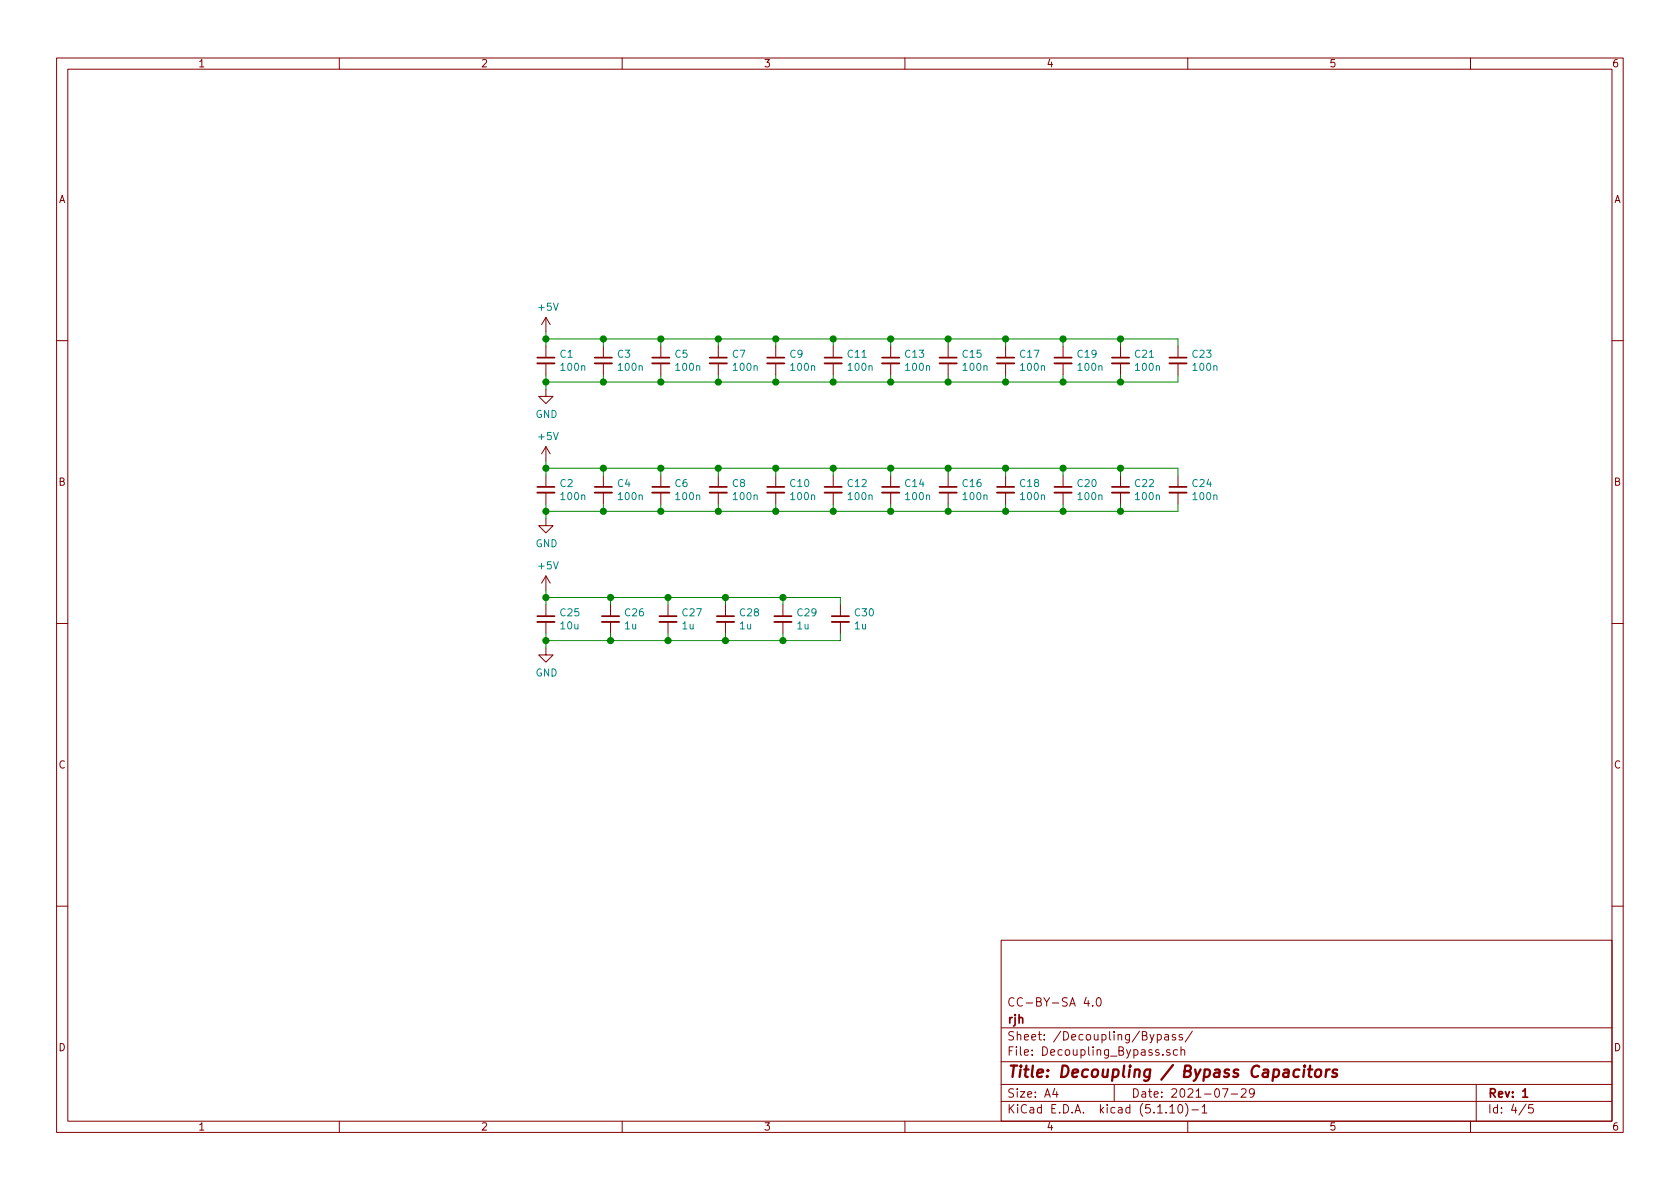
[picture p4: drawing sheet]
EESchema Schematic File Version 4
EELAYER 30 0
EELAYER END
$Descr A4 11693 8268
encoding utf-8
Sheet 4 5
Title "Decoupling / Bypass Capacitors"
Date "2021-07-29"
Rev "1"
Comp "rjh"
Comment1 "CC-BY-SA 4.0"
Comment2 ""
Comment3 ""
Comment4 ""
$EndDescr
$Comp
L Device:C_Small C1
U 1 1
P 3800 2500
F 0 "C1" H 3892 2546 50  0000 L CNN
F 1 "100n" H 3892 2455 50  0000 L CNN
F 2 "Capacitor_SMD:C_0805_2012Metric" H 3800 2500 50  0001 C CNN
F 3 "~" H 3800 2500 50  0001 C CNN
	1    3800 2500
	1    0    0    -1  
$EndComp
$Comp
L Device:C_Small C3
U 1 1
P 4200 2500
F 0 "C3" H 4292 2546 50  0000 L CNN
F 1 "100n" H 4292 2455 50  0000 L CNN
F 2 "Capacitor_SMD:C_0805_2012Metric" H 4200 2500 50  0001 C CNN
F 3 "~" H 4200 2500 50  0001 C CNN
	1    4200 2500
	1    0    0    -1  
$EndComp
$Comp
L Device:C_Small C5
U 1 1
P 4600 2500
F 0 "C5" H 4692 2546 50  0000 L CNN
F 1 "100n" H 4692 2455 50  0000 L CNN
F 2 "Capacitor_SMD:C_0805_2012Metric" H 4600 2500 50  0001 C CNN
F 3 "~" H 4600 2500 50  0001 C CNN
	1    4600 2500
	1    0    0    -1  
$EndComp
$Comp
L Device:C_Small C7
U 1 1
P 5000 2500
F 0 "C7" H 5092 2546 50  0000 L CNN
F 1 "100n" H 5092 2455 50  0000 L CNN
F 2 "Capacitor_SMD:C_0805_2012Metric" H 5000 2500 50  0001 C CNN
F 3 "~" H 5000 2500 50  0001 C CNN
	1    5000 2500
	1    0    0    -1  
$EndComp
$Comp
L Device:C_Small C9
U 1 1
P 5400 2500
F 0 "C9" H 5492 2546 50  0000 L CNN
F 1 "100n" H 5492 2455 50  0000 L CNN
F 2 "Capacitor_SMD:C_0805_2012Metric" H 5400 2500 50  0001 C CNN
F 3 "~" H 5400 2500 50  0001 C CNN
	1    5400 2500
	1    0    0    -1  
$EndComp
$Comp
L Device:C_Small C11
U 1 1
P 5800 2500
F 0 "C11" H 5892 2546 50  0000 L CNN
F 1 "100n" H 5892 2455 50  0000 L CNN
F 2 "Capacitor_SMD:C_0805_2012Metric" H 5800 2500 50  0001 C CNN
F 3 "~" H 5800 2500 50  0001 C CNN
	1    5800 2500
	1    0    0    -1  
$EndComp
$Comp
L Device:C_Small C13
U 1 1
P 6200 2500
F 0 "C13" H 6292 2546 50  0000 L CNN
F 1 "100n" H 6292 2455 50  0000 L CNN
F 2 "Capacitor_SMD:C_0805_2012Metric" H 6200 2500 50  0001 C CNN
F 3 "~" H 6200 2500 50  0001 C CNN
	1    6200 2500
	1    0    0    -1  
$EndComp
$Comp
L Device:C_Small C15
U 1 1
P 6600 2500
F 0 "C15" H 6692 2546 50  0000 L CNN
F 1 "100n" H 6692 2455 50  0000 L CNN
F 2 "Capacitor_SMD:C_0805_2012Metric" H 6600 2500 50  0001 C CNN
F 3 "~" H 6600 2500 50  0001 C CNN
	1    6600 2500
	1    0    0    -1  
$EndComp
$Comp
L Device:C_Small C17
U 1 1
P 7000 2500
F 0 "C17" H 7092 2546 50  0000 L CNN
F 1 "100n" H 7092 2455 50  0000 L CNN
F 2 "Capacitor_SMD:C_0805_2012Metric" H 7000 2500 50  0001 C CNN
F 3 "~" H 7000 2500 50  0001 C CNN
	1    7000 2500
	1    0    0    -1  
$EndComp
Wire Wire Line
	7000 2400 7000 2350
Wire Wire Line
	7000 2350 6600 2350
Wire Wire Line
	3800 2350 3800 2400
Wire Wire Line
	4200 2400 4200 2350
Connection ~ 4200 2350
Wire Wire Line
	4200 2350 3800 2350
Wire Wire Line
	4600 2400 4600 2350
Connection ~ 4600 2350
Wire Wire Line
	4600 2350 4200 2350
Wire Wire Line
	5000 2400 5000 2350
Connection ~ 5000 2350
Wire Wire Line
	5000 2350 4600 2350
Wire Wire Line
	5400 2400 5400 2350
Connection ~ 5400 2350
Wire Wire Line
	5400 2350 5000 2350
Wire Wire Line
	5800 2400 5800 2350
Connection ~ 5800 2350
Wire Wire Line
	5800 2350 5400 2350
Wire Wire Line
	6200 2400 6200 2350
Connection ~ 6200 2350
Wire Wire Line
	6200 2350 5800 2350
Wire Wire Line
	6600 2400 6600 2350
Connection ~ 6600 2350
Wire Wire Line
	6600 2350 6200 2350
Wire Wire Line
	3800 2600 3800 2650
Wire Wire Line
	3800 2650 4200 2650
Wire Wire Line
	7000 2650 7000 2600
Wire Wire Line
	6600 2600 6600 2650
Connection ~ 6600 2650
Wire Wire Line
	6600 2650 7000 2650
Wire Wire Line
	6200 2600 6200 2650
Connection ~ 6200 2650
Wire Wire Line
	6200 2650 6600 2650
Wire Wire Line
	5800 2600 5800 2650
Connection ~ 5800 2650
Wire Wire Line
	5800 2650 6200 2650
Wire Wire Line
	5400 2600 5400 2650
Connection ~ 5400 2650
Wire Wire Line
	5400 2650 5800 2650
Wire Wire Line
	5000 2600 5000 2650
Connection ~ 5000 2650
Wire Wire Line
	5000 2650 5400 2650
Wire Wire Line
	4600 2600 4600 2650
Connection ~ 4600 2650
Wire Wire Line
	4600 2650 5000 2650
Wire Wire Line
	4200 2600 4200 2650
Connection ~ 4200 2650
Wire Wire Line
	4200 2650 4600 2650
$Comp
L power:+5V #PWR050
U 1 1
P 3800 2300
F 0 "#PWR050" H 3800 2150 50  0001 C CNN
F 1 "+5V" H 3815 2473 50  0000 C CNN
F 2 "" H 3800 2300 50  0001 C CNN
F 3 "" H 3800 2300 50  0001 C CNN
	1    3800 2300
	1    0    0    -1  
$EndComp
$Comp
L power:GND #PWR051
U 1 1
P 3800 2700
F 0 "#PWR051" H 3800 2450 50  0001 C CNN
F 1 "GND" H 3805 2527 50  0000 C CNN
F 2 "" H 3800 2700 50  0001 C CNN
F 3 "" H 3800 2700 50  0001 C CNN
	1    3800 2700
	1    0    0    -1  
$EndComp
Wire Wire Line
	3800 2300 3800 2350
Connection ~ 3800 2350
Wire Wire Line
	3800 2650 3800 2700
Connection ~ 3800 2650
$Comp
L Device:C_Small C2
U 1 1
P 3800 3400
F 0 "C2" H 3892 3446 50  0000 L CNN
F 1 "100n" H 3892 3355 50  0000 L CNN
F 2 "Capacitor_SMD:C_0805_2012Metric" H 3800 3400 50  0001 C CNN
F 3 "~" H 3800 3400 50  0001 C CNN
	1    3800 3400
	1    0    0    -1  
$EndComp
$Comp
L Device:C_Small C4
U 1 1
P 4200 3400
F 0 "C4" H 4292 3446 50  0000 L CNN
F 1 "100n" H 4292 3355 50  0000 L CNN
F 2 "Capacitor_SMD:C_0805_2012Metric" H 4200 3400 50  0001 C CNN
F 3 "~" H 4200 3400 50  0001 C CNN
	1    4200 3400
	1    0    0    -1  
$EndComp
$Comp
L Device:C_Small C6
U 1 1
P 4600 3400
F 0 "C6" H 4692 3446 50  0000 L CNN
F 1 "100n" H 4692 3355 50  0000 L CNN
F 2 "Capacitor_SMD:C_0805_2012Metric" H 4600 3400 50  0001 C CNN
F 3 "~" H 4600 3400 50  0001 C CNN
	1    4600 3400
	1    0    0    -1  
$EndComp
$Comp
L Device:C_Small C8
U 1 1
P 5000 3400
F 0 "C8" H 5092 3446 50  0000 L CNN
F 1 "100n" H 5092 3355 50  0000 L CNN
F 2 "Capacitor_SMD:C_0805_2012Metric" H 5000 3400 50  0001 C CNN
F 3 "~" H 5000 3400 50  0001 C CNN
	1    5000 3400
	1    0    0    -1  
$EndComp
$Comp
L Device:C_Small C10
U 1 1
P 5400 3400
F 0 "C10" H 5492 3446 50  0000 L CNN
F 1 "100n" H 5492 3355 50  0000 L CNN
F 2 "Capacitor_SMD:C_0805_2012Metric" H 5400 3400 50  0001 C CNN
F 3 "~" H 5400 3400 50  0001 C CNN
	1    5400 3400
	1    0    0    -1  
$EndComp
$Comp
L Device:C_Small C12
U 1 1
P 5800 3400
F 0 "C12" H 5892 3446 50  0000 L CNN
F 1 "100n" H 5892 3355 50  0000 L CNN
F 2 "Capacitor_SMD:C_0805_2012Metric" H 5800 3400 50  0001 C CNN
F 3 "~" H 5800 3400 50  0001 C CNN
	1    5800 3400
	1    0    0    -1  
$EndComp
$Comp
L Device:C_Small C14
U 1 1
P 6200 3400
F 0 "C14" H 6292 3446 50  0000 L CNN
F 1 "100n" H 6292 3355 50  0000 L CNN
F 2 "Capacitor_SMD:C_0805_2012Metric" H 6200 3400 50  0001 C CNN
F 3 "~" H 6200 3400 50  0001 C CNN
	1    6200 3400
	1    0    0    -1  
$EndComp
$Comp
L Device:C_Small C16
U 1 1
P 6600 3400
F 0 "C16" H 6692 3446 50  0000 L CNN
F 1 "100n" H 6692 3355 50  0000 L CNN
F 2 "Capacitor_SMD:C_0805_2012Metric" H 6600 3400 50  0001 C CNN
F 3 "~" H 6600 3400 50  0001 C CNN
	1    6600 3400
	1    0    0    -1  
$EndComp
$Comp
L Device:C_Small C18
U 1 1
P 7000 3400
F 0 "C18" H 7092 3446 50  0000 L CNN
F 1 "100n" H 7092 3355 50  0000 L CNN
F 2 "Capacitor_SMD:C_0805_2012Metric" H 7000 3400 50  0001 C CNN
F 3 "~" H 7000 3400 50  0001 C CNN
	1    7000 3400
	1    0    0    -1  
$EndComp
Wire Wire Line
	7000 3300 7000 3250
Wire Wire Line
	7000 3250 6600 3250
Wire Wire Line
	3800 3250 3800 3300
Wire Wire Line
	4200 3300 4200 3250
Connection ~ 4200 3250
Wire Wire Line
	4200 3250 3800 3250
Wire Wire Line
	4600 3300 4600 3250
Connection ~ 4600 3250
Wire Wire Line
	4600 3250 4200 3250
Wire Wire Line
	5000 3300 5000 3250
Connection ~ 5000 3250
Wire Wire Line
	5000 3250 4600 3250
Wire Wire Line
	5400 3300 5400 3250
Connection ~ 5400 3250
Wire Wire Line
	5400 3250 5000 3250
Wire Wire Line
	5800 3300 5800 3250
Connection ~ 5800 3250
Wire Wire Line
	5800 3250 5400 3250
Wire Wire Line
	6200 3300 6200 3250
Connection ~ 6200 3250
Wire Wire Line
	6200 3250 5800 3250
Wire Wire Line
	6600 3300 6600 3250
Connection ~ 6600 3250
Wire Wire Line
	6600 3250 6200 3250
Wire Wire Line
	3800 3500 3800 3550
Wire Wire Line
	3800 3550 4200 3550
Wire Wire Line
	7000 3550 7000 3500
Wire Wire Line
	6600 3500 6600 3550
Connection ~ 6600 3550
Wire Wire Line
	6600 3550 7000 3550
Wire Wire Line
	6200 3500 6200 3550
Connection ~ 6200 3550
Wire Wire Line
	6200 3550 6600 3550
Wire Wire Line
	5800 3500 5800 3550
Connection ~ 5800 3550
Wire Wire Line
	5800 3550 6200 3550
Wire Wire Line
	5400 3500 5400 3550
Connection ~ 5400 3550
Wire Wire Line
	5400 3550 5800 3550
Wire Wire Line
	5000 3500 5000 3550
Connection ~ 5000 3550
Wire Wire Line
	5000 3550 5400 3550
Wire Wire Line
	4600 3500 4600 3550
Connection ~ 4600 3550
Wire Wire Line
	4600 3550 5000 3550
Wire Wire Line
	4200 3500 4200 3550
Connection ~ 4200 3550
Wire Wire Line
	4200 3550 4600 3550
$Comp
L power:+5V #PWR052
U 1 1
P 3800 3200
F 0 "#PWR052" H 3800 3050 50  0001 C CNN
F 1 "+5V" H 3815 3373 50  0000 C CNN
F 2 "" H 3800 3200 50  0001 C CNN
F 3 "" H 3800 3200 50  0001 C CNN
	1    3800 3200
	1    0    0    -1  
$EndComp
$Comp
L power:GND #PWR053
U 1 1
P 3800 3600
F 0 "#PWR053" H 3800 3350 50  0001 C CNN
F 1 "GND" H 3805 3427 50  0000 C CNN
F 2 "" H 3800 3600 50  0001 C CNN
F 3 "" H 3800 3600 50  0001 C CNN
	1    3800 3600
	1    0    0    -1  
$EndComp
Wire Wire Line
	3800 3200 3800 3250
Connection ~ 3800 3250
Wire Wire Line
	3800 3550 3800 3600
Connection ~ 3800 3550
$Comp
L Device:C_Small C19
U 1 1
P 7400 2500
F 0 "C19" H 7492 2546 50  0000 L CNN
F 1 "100n" H 7492 2455 50  0000 L CNN
F 2 "Capacitor_SMD:C_0805_2012Metric" H 7400 2500 50  0001 C CNN
F 3 "~" H 7400 2500 50  0001 C CNN
	1    7400 2500
	1    0    0    -1  
$EndComp
$Comp
L Device:C_Small C20
U 1 1
P 7400 3400
F 0 "C20" H 7492 3446 50  0000 L CNN
F 1 "100n" H 7492 3355 50  0000 L CNN
F 2 "Capacitor_SMD:C_0805_2012Metric" H 7400 3400 50  0001 C CNN
F 3 "~" H 7400 3400 50  0001 C CNN
	1    7400 3400
	1    0    0    -1  
$EndComp
Wire Wire Line
	7000 2350 7400 2350
Wire Wire Line
	7400 2350 7400 2400
Connection ~ 7000 2350
Wire Wire Line
	7400 2600 7400 2650
Wire Wire Line
	7400 2650 7000 2650
Connection ~ 7000 2650
Wire Wire Line
	7000 3250 7400 3250
Wire Wire Line
	7400 3250 7400 3300
Connection ~ 7000 3250
Wire Wire Line
	7400 3500 7400 3550
Wire Wire Line
	7400 3550 7000 3550
Connection ~ 7000 3550
$Comp
L Device:C_Small C21
U 1 1
P 7800 2500
F 0 "C21" H 7892 2546 50  0000 L CNN
F 1 "100n" H 7892 2455 50  0000 L CNN
F 2 "Capacitor_SMD:C_0805_2012Metric" H 7800 2500 50  0001 C CNN
F 3 "~" H 7800 2500 50  0001 C CNN
	1    7800 2500
	1    0    0    -1  
$EndComp
$Comp
L Device:C_Small C22
U 1 1
P 7800 3400
F 0 "C22" H 7892 3446 50  0000 L CNN
F 1 "100n" H 7892 3355 50  0000 L CNN
F 2 "Capacitor_SMD:C_0805_2012Metric" H 7800 3400 50  0001 C CNN
F 3 "~" H 7800 3400 50  0001 C CNN
	1    7800 3400
	1    0    0    -1  
$EndComp
Wire Wire Line
	7400 2350 7800 2350
Wire Wire Line
	7800 2350 7800 2400
Connection ~ 7400 2350
Wire Wire Line
	7400 2650 7800 2650
Wire Wire Line
	7800 2650 7800 2600
Connection ~ 7400 2650
Wire Wire Line
	7400 3250 7800 3250
Wire Wire Line
	7800 3250 7800 3300
Connection ~ 7400 3250
Wire Wire Line
	7800 3550 7800 3500
Connection ~ 7400 3550
$Comp
L Device:C_Small C23
U 1 1
P 8200 2500
F 0 "C23" H 8292 2546 50  0000 L CNN
F 1 "100n" H 8292 2455 50  0000 L CNN
F 2 "Capacitor_SMD:C_0805_2012Metric" H 8200 2500 50  0001 C CNN
F 3 "~" H 8200 2500 50  0001 C CNN
	1    8200 2500
	1    0    0    -1  
$EndComp
Wire Wire Line
	7800 2350 8200 2350
Wire Wire Line
	8200 2350 8200 2400
Connection ~ 7800 2350
Wire Wire Line
	7800 2650 8200 2650
Wire Wire Line
	8200 2650 8200 2600
Connection ~ 7800 2650
$Comp
L Device:C_Small C24
U 1 1
P 8200 3400
F 0 "C24" H 8292 3446 50  0000 L CNN
F 1 "100n" H 8292 3355 50  0000 L CNN
F 2 "Capacitor_SMD:C_0805_2012Metric" H 8200 3400 50  0001 C CNN
F 3 "~" H 8200 3400 50  0001 C CNN
	1    8200 3400
	1    0    0    -1  
$EndComp
Wire Wire Line
	7800 3250 8200 3250
Wire Wire Line
	8200 3250 8200 3300
Connection ~ 7800 3250
Wire Wire Line
	8200 3550 8200 3500
Wire Wire Line
	7400 3550 7800 3550
Connection ~ 7800 3550
Wire Wire Line
	7800 3550 8200 3550
$Comp
L Device:C_Small C26
U 1 1
P 4250 4300
F 0 "C26" H 4342 4346 50  0000 L CNN
F 1 "1u" H 4342 4255 50  0000 L CNN
F 2 "Capacitor_SMD:C_0805_2012Metric" H 4250 4300 50  0001 C CNN
F 3 "~" H 4250 4300 50  0001 C CNN
	1    4250 4300
	1    0    0    -1  
$EndComp
$Comp
L Device:C_Small C27
U 1 1
P 4650 4300
F 0 "C27" H 4742 4346 50  0000 L CNN
F 1 "1u" H 4742 4255 50  0000 L CNN
F 2 "Capacitor_SMD:C_0805_2012Metric" H 4650 4300 50  0001 C CNN
F 3 "~" H 4650 4300 50  0001 C CNN
	1    4650 4300
	1    0    0    -1  
$EndComp
$Comp
L Device:C_Small C28
U 1 1
P 5050 4300
F 0 "C28" H 5142 4346 50  0000 L CNN
F 1 "1u" H 5142 4255 50  0000 L CNN
F 2 "Capacitor_SMD:C_0805_2012Metric" H 5050 4300 50  0001 C CNN
F 3 "~" H 5050 4300 50  0001 C CNN
	1    5050 4300
	1    0    0    -1  
$EndComp
$Comp
L Device:C_Small C29
U 1 1
P 5450 4300
F 0 "C29" H 5542 4346 50  0000 L CNN
F 1 "1u" H 5542 4255 50  0000 L CNN
F 2 "Capacitor_SMD:C_0805_2012Metric" H 5450 4300 50  0001 C CNN
F 3 "~" H 5450 4300 50  0001 C CNN
	1    5450 4300
	1    0    0    -1  
$EndComp
$Comp
L Device:C_Small C30
U 1 1
P 5850 4300
F 0 "C30" H 5942 4346 50  0000 L CNN
F 1 "1u" H 5942 4255 50  0000 L CNN
F 2 "Capacitor_SMD:C_0805_2012Metric" H 5850 4300 50  0001 C CNN
F 3 "~" H 5850 4300 50  0001 C CNN
	1    5850 4300
	1    0    0    -1  
$EndComp
$Comp
L Device:C_Small C25
U 1 1
P 3800 4300
F 0 "C25" H 3892 4346 50  0000 L CNN
F 1 "10u" H 3892 4255 50  0000 L CNN
F 2 "Capacitor_SMD:C_0805_2012Metric" H 3800 4300 50  0001 C CNN
F 3 "~" H 3800 4300 50  0001 C CNN
	1    3800 4300
	1    0    0    -1  
$EndComp
$Comp
L power:GND #PWR055
U 1 1
P 3800 4500
F 0 "#PWR055" H 3800 4250 50  0001 C CNN
F 1 "GND" H 3805 4327 50  0000 C CNN
F 2 "" H 3800 4500 50  0001 C CNN
F 3 "" H 3800 4500 50  0001 C CNN
	1    3800 4500
	1    0    0    -1  
$EndComp
$Comp
L power:+5V #PWR054
U 1 1
P 3800 4100
F 0 "#PWR054" H 3800 3950 50  0001 C CNN
F 1 "+5V" H 3815 4273 50  0000 C CNN
F 2 "" H 3800 4100 50  0001 C CNN
F 3 "" H 3800 4100 50  0001 C CNN
	1    3800 4100
	1    0    0    -1  
$EndComp
Wire Wire Line
	3800 4100 3800 4150
Wire Wire Line
	3800 4500 3800 4450
Wire Wire Line
	3800 4450 4250 4450
Wire Wire Line
	5850 4450 5850 4400
Connection ~ 3800 4450
Wire Wire Line
	3800 4450 3800 4400
Wire Wire Line
	5450 4400 5450 4450
Connection ~ 5450 4450
Wire Wire Line
	5450 4450 5850 4450
Wire Wire Line
	5050 4400 5050 4450
Connection ~ 5050 4450
Wire Wire Line
	5050 4450 5450 4450
Wire Wire Line
	4650 4400 4650 4450
Connection ~ 4650 4450
Wire Wire Line
	4650 4450 5050 4450
Wire Wire Line
	4250 4400 4250 4450
Connection ~ 4250 4450
Wire Wire Line
	4250 4450 4650 4450
Wire Wire Line
	3800 4150 4250 4150
Wire Wire Line
	4250 4150 4250 4200
Connection ~ 3800 4150
Wire Wire Line
	3800 4150 3800 4200
Wire Wire Line
	4250 4150 4650 4150
Wire Wire Line
	4650 4150 4650 4200
Connection ~ 4250 4150
Wire Wire Line
	4650 4150 5050 4150
Wire Wire Line
	5050 4150 5050 4200
Connection ~ 4650 4150
Wire Wire Line
	5050 4150 5450 4150
Wire Wire Line
	5450 4150 5450 4200
Connection ~ 5050 4150
Wire Wire Line
	5450 4150 5850 4150
Wire Wire Line
	5850 4150 5850 4200
Connection ~ 5450 4150
$EndSCHEMATC
